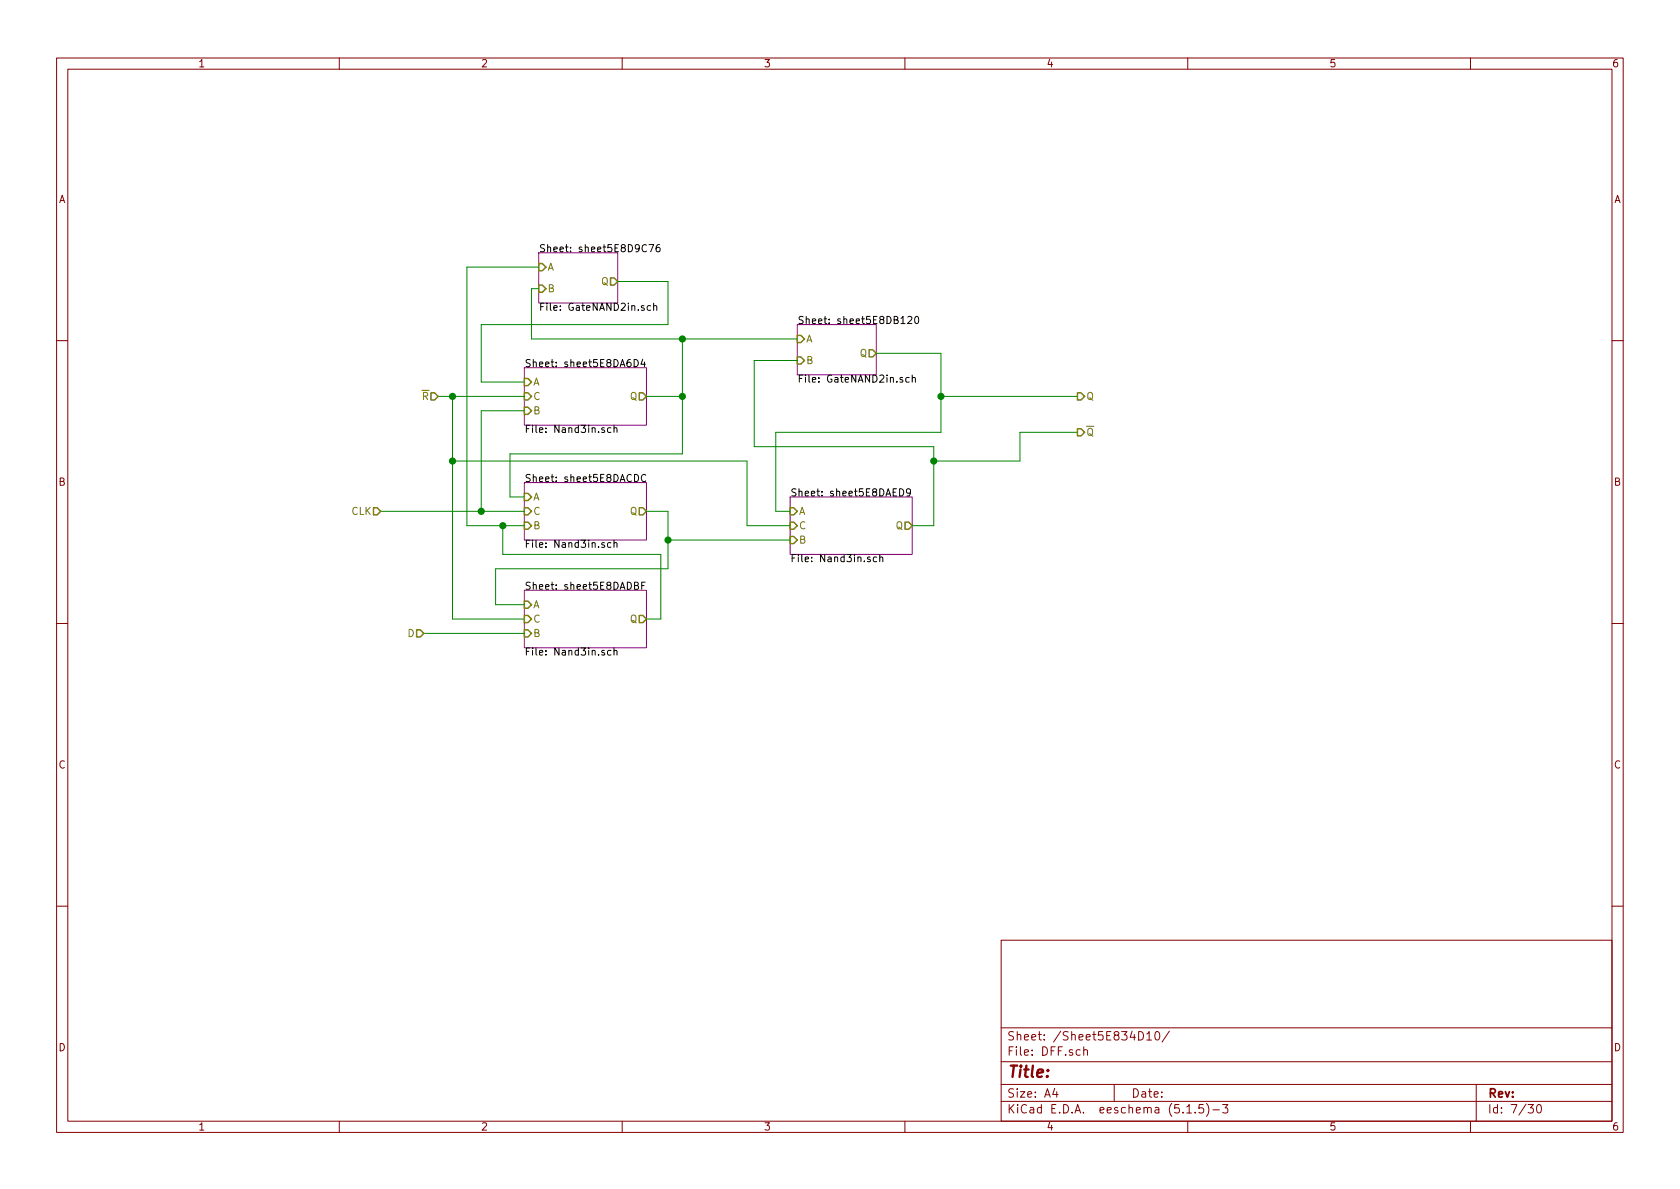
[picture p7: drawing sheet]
<svg xmlns="http://www.w3.org/2000/svg" width="297mm" height="210mm" viewBox="0 0 297 210" stroke-linecap="round" stroke-linejoin="round" font-family="sans-serif">
<g fill="none" stroke="#840000" stroke-width=".18">
<path d="M10 10.3h277v189.9h-277zM12 12.2h273v186.1h-273zM60 10.3v1.9M110 10.3v1.9M160 10.3v1.9M210 10.3v1.9M260 10.3v1.9M10 60.2h2M285 60.2h2M10 110.3h2M285 110.3h2M10 160.2h2"/>
<path d="M177 166.3h108v32h-108zM285 160.2h2M60 198.3v1.9M110 198.3v1.9M160 198.3v1.9M177 194.8h108M177 191.8h108M177 187.8h108M177 181.8h108M186.5 192.5l-.4 1h1M186.8 193v1M191.6 185.7h.1a.37 .37 0 0 1 .6 .1v.8"/>
<path d="M191.6 185.1v1.5M197 191.8v3M201.3 182.4a.76 .76 0 0 1 .9 .8 .76 .76 0 0 1-.9 .7zM202.8 182.8l.4-.4v1.5M202.8 183.9h.8M204.3 182.6l.2-.2a.8 .8 0 0 1 .6 .8 .8 .8 0 0 1-.6 .7l-.2-.1-.1-.4zM206.8 182.3l-1.3 2M209.8 195.8l.5-.5v1.5M209.8 196.8h.9M210 198.3v1.9M211.3 196.7v.1M212.8 195.3h-.8v.7l.2-.1 .5 .1 .1 .2v.5l-.3 .1-.5-.1"/>
<path d="M213.3 195.1a1.71 1.71 0 0 1 0 2.3M214.5 196.3h1.1M216.2 195.3h.9l-.5 .6 .4 .1v.7l-.2 .1-.6-.1M260 198.3v1.9M261 191.8v6.5M270.2 195.3h.9l-.5 .6 .4 .1v.7l-.2 .1-.6-.1M271.8 195.5l.4-.2a.94 .94 0 0 1 0 1.5 .79 .79 0 0 1-.4-1.3z"/>
</g>
<path d="M95.2 44.7h14v8.9h-14zM141 57.4h13.9v8.9h-13.9zM92.7 65h21.6v10.2h-21.6zM92.7 85.3h21.6v10.2h-21.6zM139.7 87.9h21.6v10.1h-21.6zM92.7 104.4h21.6v10.1h-21.6z" fill="none" stroke="#840084" stroke-width=".18"/>
<g fill="none" stroke="#000" stroke-width=".18">
<path d="M114.7 43.3h.9l-.6 1.2M115 54.1l-.3-.1-.3 .3 .2 .5h.4M115.6 54.2l.1-.2 .4 .1v.8M115.6 53.6v1.3M116.6 43.3h-.4a.87 .87 0 0 0 0 1.2l.5-.1v-.5l-.5-.2-.2 .3M159.3 57.2h.7M160.5 56.1l.5-.1 .2 .3-.7 .9h.7M161.8 56.1l.2-.1a.69 .69 0 0 1 .5 .6 .69 .69 0 0 1-.5 .6l-.2-.2-.1-.3zM106.9 75.7l-.3-.1-.2 .2 .1 .2 .4 .1v.3h-.5M108 75.7l-.4-.1-.2 .3 .1 .5h.5M108.6 75.8l.1-.2 .3 .1 .1 .8M108.6 75.2v1.3"/>
<path d="M112.1 63.6a.64 .64 0 0 1 .8 .6 .64 .64 0 0 1-.8 .6zM113.6 63.5l-.3 .9h.8M113.9 64v.8M160.8 66.8l-.4-.1-.3 .3 .2 .5h.5M161.3 66.9l.2-.2 .3 .1v.8M161.3 66.3v1.3M106.9 96h-.3l-.2 .1 .1 .2 .4 .1v.3h-.5M108 96h-.4l-.2 .2 .1 .5h.5M108.6 96.1l.1-.1h.3l.1 .8M108.6 95.5v1.3M112.2 83.9a.64 .64 0 0 1 .7 .6 .64 .64 0 0 1-.7 .7zM114.2 84a.6 .6 0 0 0-.9 .4 .6 .6 0 0 0 .6 .8l.3-.2"/>
<path d="M153.8 98.5h-.3l-.1 .2v.2l.4 .1v.3h-.4M155 98.5h-.4l-.2 .2 .1 .6h.5M155.5 98.6l.2-.1h.3l.1 .8M155.5 98.1v1.2M159.1 86.4a.64 .64 0 0 1 .7 .7 .64 .64 0 0 1-.7 .6zM161 87l-.2 .2h-.4l-.1-.2v-.4l.2-.2h.3l.2 .3a.97 .97 0 0 1-.2 .9l-.4 .1M106.9 115.1l-.3-.1-.2 .2 .1 .2 .4 .1v.3h-.5M108 115.1l-.4-.1-.2 .2 .1 .6h.5M108.6 115.1l.1-.1 .3 .1 .1 .7M108.6 114.6v1.2M112.2 103.6l.5-.1 .2-.2-.1-.2-.6-.2v1.3h.5l.2-.1v-.3l-.3-.2M113.5 103.6h.4"/>
<path d="M114.1 102.9h-.6v1.3"/>
</g>
<g fill="none" stroke="#848400" stroke-width=".25">
<path d="M95.2 46.6h.7l.6 .6-.6 .7h-.7zM95.2 50.4h.7l.6 .6-.6 .7h-.7zM107.9 49.1h.7l.6 .7-.6 .6h-.7zM141 59.3h.6l.6 .6-.6 .7h-.6zM76.2 69.5h.6l.7 .6-.7 .6h-.6zM92.7 66.9h.6l.7 .7-.7 .6h-.6zM92.7 72h.6l.7 .6-.7 .7h-.6zM92.7 69.5h.6l.7 .6-.7 .6h-.6zM113 69.5h.7l.6 .6-.6 .6h-.7zM141 63.1h.6l.6 .6-.6 .7h-.6zM153.7 61.8h.6l.6 .7-.6 .6h-.6zM190.5 75.8h.6l.7 .6-.7 .7h-.6z"/>
<path d="M190.5 69.5h.6l.7 .6-.7 .6h-.6zM66 89.8h.7l.6 .6-.6 .7h-.7zM92.7 87.2h.6l.7 .7-.7 .6h-.6zM92.7 92.3h.6l.7 .7-.7 .6h-.6zM92.7 89.8h.6l.7 .6-.7 .7h-.6zM113 89.8h.7l.6 .6-.6 .7h-.7zM139.7 89.8h.6l.7 .6-.7 .7h-.6zM139.7 94.9h.6l.7 .6-.7 .6h-.6zM139.7 92.3h.6l.7 .7-.7 .6h-.6zM160 92.3h.7l.6 .7-.6 .6h-.7zM73.7 111.4h.6l.6 .6-.6 .6h-.6zM92.7 106.3h.6l.7 .6-.7 .7h-.6z"/>
<path d="M92.7 111.4h.6l.7 .6-.7 .6h-.6zM92.7 108.8h.6l.7 .7-.7 .6h-.6zM113 108.8h.7l.6 .7-.6 .6h-.7z"/>
</g>
<g fill="none" stroke="#008400" stroke-width=".18">
<path d="M95.2 47.2h-12.7v45.8h10.2M95.2 51h-1.2v8.9h47M109.2 49.8h8.9v7.6h-33v10.2h7.6M120.6 59.9v20.4h-30.4v7.6h2.5M77.5 70.1h15.2M80 70.1v39.4h12.7M92.7 72.6h-7.6v17.8M114.3 70.1h6.3M141 63.7h-7.7v15.3h31.8v14h-3.8M154.9 62.5h11.5v13.9h-29.2v14h2.5M166.4 70.1h24.1M190.5 76.4h-10.2v5.1h-15.2"/>
<path d="M67.3 90.4h25.4M80 81.5h52.1v11.5h7.6M88.9 93v5h27.9v11.5h-2.5M114.3 90.4h3.8v10.2h-30.5v6.3h5.1M118.1 95.5h21.6M74.9 112h17.8"/>
</g>
<g fill="#008400" stroke="#008400" stroke-width=".25">
<circle cx="118.1" cy="95.5" r=".51"/>
<circle cx="166.4" cy="70.1" r=".51"/>
<circle cx="165.1" cy="81.5" r=".51"/>
<circle cx="80" cy="81.5" r=".51"/>
<circle cx="120.7" cy="59.9" r=".51"/>
<circle cx="85.1" cy="90.4" r=".51"/>
<circle cx="88.9" cy="93" r=".51"/>
<circle cx="80" cy="70.1" r=".51"/>
<circle cx="120.7" cy="70.1" r=".51"/>
</g>
<text font-size="2.8" fill="#840000" x="178" y="190.5">Title:</text>
<g font-size="2.1" fill="#840000">
<text x="178" y="184">Sheet: /Sheet5E834D10/</text>
<text x="178" y="186.7">File: DFF.sch</text>
<text x="178" y="196.9">KiCad E.D.A. eeschema (5.1.5)-3</text>
<text x="178" y="194.1">Size: A4</text>
<text x="200" y="194.1">Date:</text>
<text x="263" y="194.1">Rev:</text>
<text x="263" y="196.9">Id: 7/30</text>
</g>
<g font-size="1.8" fill="#840000">
<text x="35" y="11.9">1</text>
<text x="85" y="11.9">2</text>
<text x="135" y="11.9">3</text>
<text x="185" y="11.9">4</text>
<text x="235" y="11.9">5</text>
<text x="285" y="11.9">6</text>
<text x="10.4" y="35.9">A</text>
<text x="285.4" y="35.9">A</text>
<text x="10.4" y="85.9">B</text>
<text x="285.4" y="85.9">B</text>
<text x="10.4" y="135.9">C</text>
<text x="285.4" y="135.9">C</text>
<text x="10.4" y="185.9">D</text>
<text x="285.4" y="185.9">D</text>
<text x="35" y="199.9">1</text>
<text x="85" y="199.9">2</text>
<text x="135" y="199.9">3</text>
<text x="185" y="199.9">4</text>
<text x="235" y="199.9">5</text>
<text x="285" y="199.9">6</text>
</g>
<g font-size="1.8">
<text x="95.2" y="44.6">Sheet: sheet5E8D9C76</text>
<text x="95.2" y="55">File: GateNAND2in.sch</text>
<text x="141" y="57.3">Sheet: sheet5E8DB120</text>
<text x="92.7" y="64.9">Sheet: sheet5E8DA6D4</text>
<text x="141" y="67.7">File: GateNAND2in.sch</text>
<text x="92.7" y="76.5">File: Nand3in.sch</text>
<text x="92.7" y="85.2">Sheet: sheet5E8DACDC</text>
<text x="139.7" y="87.8">Sheet: sheet5E8DAED9</text>
<text x="92.7" y="96.9">File: Nand3in.sch</text>
<text x="139.7" y="99.4">File: Nand3in.sch</text>
<text x="92.7" y="104.3">Sheet: sheet5E8DADBF</text>
<text x="92.7" y="115.9">File: Nand3in.sch</text>
</g>
<g font-size="1.8" fill="#848400">
<text x="96.8" y="47.9">A</text>
<text x="96.8" y="51.7">B</text>
<text x="106.3" y="50.4">Q</text>
<text x="142.5" y="60.6">A</text>
<text x="142.5" y="64.4">B</text>
<text x="152" y="63.1">Q</text>
<text x="74.7" y="70.7">R</text>
<text x="94.2" y="68.2">A</text>
<text x="94.2" y="70.7">C</text>
<text x="111.4" y="70.7">Q</text>
<text x="192" y="70.7">Q</text>
<text x="94.2" y="73.3">B</text>
<text x="192" y="77.1">Q</text>
<text x="94.2" y="88.5">A</text>
<text x="62.2" y="91.1">CLK</text>
<text x="94.2" y="93.6">B</text>
<text x="94.2" y="91.1">C</text>
<text x="111.4" y="91.1">Q</text>
<text x="141.2" y="91.1">A</text>
<text x="141.2" y="93.6">C</text>
<text x="158.4" y="93.6">Q</text>
<text x="141.2" y="96.1">B</text>
<text x="94.2" y="107.6">A</text>
<text x="72.1" y="112.6">D</text>
<text x="94.2" y="112.6">B</text>
<text x="94.2" y="110.1">C</text>
<text x="111.4" y="110.1">Q</text>
</g>
</svg>
